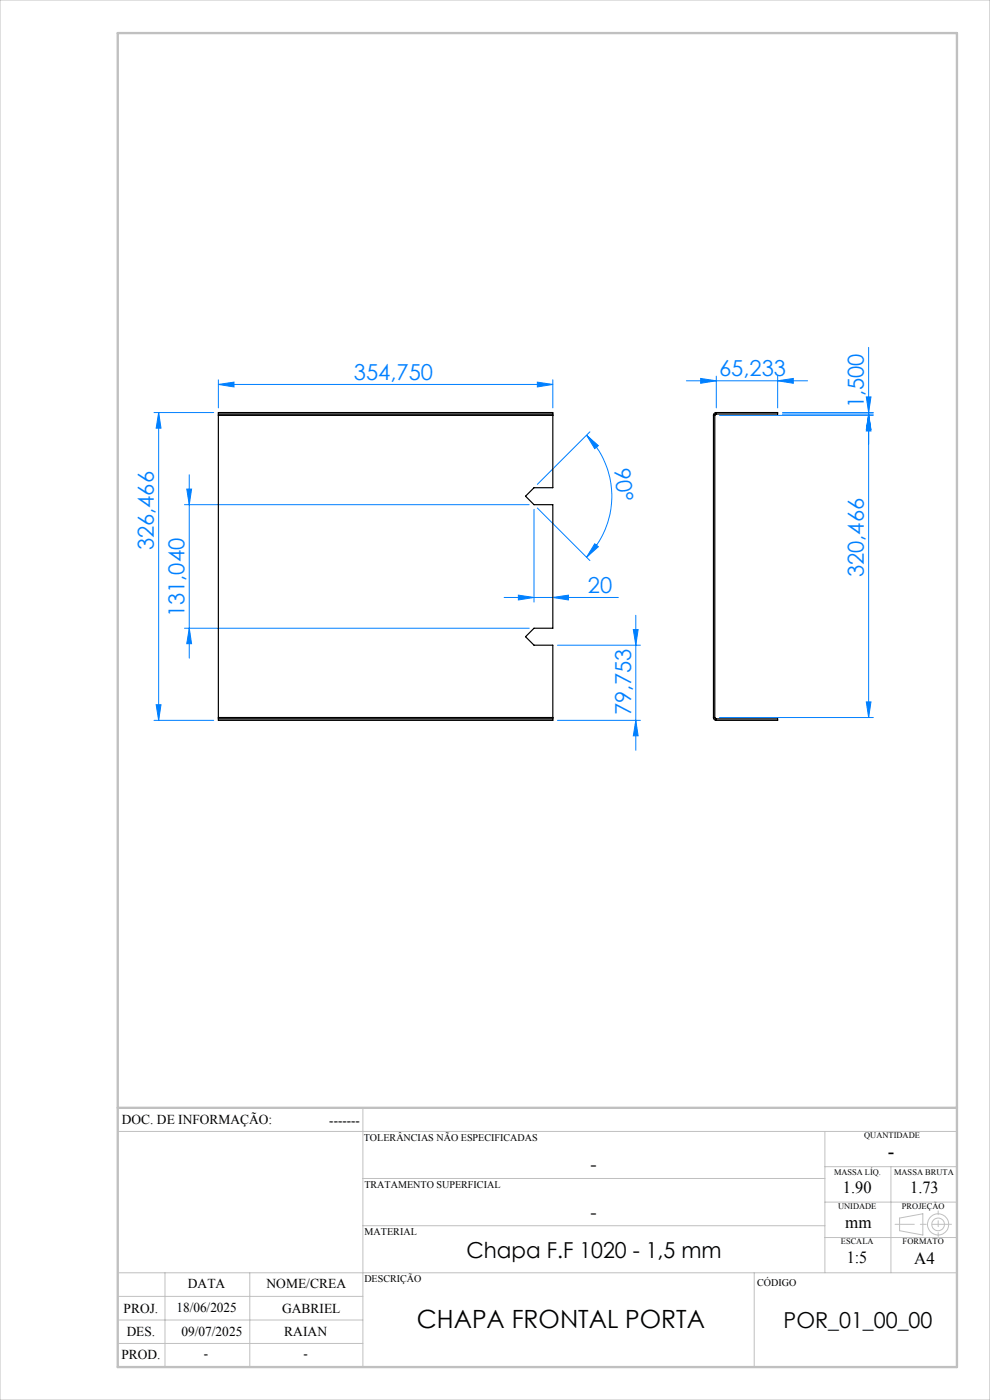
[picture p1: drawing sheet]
<svg xmlns="http://www.w3.org/2000/svg" width="210mm" height="297mm" viewBox="0 0 210 297" stroke-linecap="round" stroke-linejoin="round" font-family="sans-serif">
<g fill="none" stroke="#c0c0c0" stroke-width=".21">
<path d="M0 0h210v297h-210zM77 235v55M25 240h178M77 250h98M175 240v30M175 255h28M175 247.5h28M189 247.5v22.5M190.8 258.4l5-.9v4.5l-5-.9zM25 275h52M25 270h178M35 270v20"/>
<path d="M53 270v20M77 260h98M160 270v20M175 262.5h28M25 285h52M25 280h52"/>
<circle cx="199" cy="259.7" r="1.34"/>
<circle cx="199" cy="259.7" r="2.25"/>
</g>
<g fill="none" stroke="#0080ff" stroke-width=".21">
<path d="M151.9 79.8v6.7M165 79.8v6.7M184.3 73.7v78.5M32.7 87.5h12.6M33.7 87.5l.4 3.3h-1zM33.7 87.5v65.3M46.3 81.6l3.3-.5v1zM46.3 80.6v5.9M46.3 81.6h71M114 81.1l3.3 .5-3.3 .5zM117.3 80.6v5.9M124.4 92.3l2.5 2.2-.7 .7z"/>
<path d="M124.4 92.3a18.3 18.3 0 0 1 0 25.9M125.1 91.6l-11.1 11.2M145.6 80.8h25.7M148.6 80.3l3.3 .5-3.3 .5zM152.6 88.1h32.6M165 80.8l3.3-.5v1zM166 87.5h19.2M166 87.8h19.2M183.8 84.2h.9l-.4 3.3zM184.3 88.1l.4 3.3h-.9zM184.3 87.8l.4 3.3h-.9zM39.1 107.1h73.2"/>
<path d="M39.6 103.7h1l-.5 3.4zM40.1 100.7v38.9M113.3 108.1v19.6M114 107.8l11.1 11.1M126.2 115.4l.7 .6-2.5 2.2zM39.1 133.3h73.2M40.1 133.3l.5 3.3h-1zM106.9 126.7h24.3M110 126.3l3.3 .4-3.3 .6zM117.3 126.7l3.3-.4v1zM118.3 136.9h17.6M134.3 133.6h1.1l-.5 3.3z"/>
<path d="M134.9 130.5v28.7M32.7 152.8h12.6M33.1 149.5h1l-.4 3.3zM118.3 152.8h17.6M134.9 152.8l.5 3.3h-1.1zM152.6 152.2h32.6M183.8 148.9h.9l-.4 3.3z"/>
</g>
<path d="M201.8 259.7h-11.9" fill="none" stroke="#c0c0c0" stroke-width=".21" stroke-dasharray="15.2 1.3 1.3 1.3" stroke-dashoffset="11.2"/>
<path d="M199 256.9v5.4" fill="none" stroke="#c0c0c0" stroke-width=".21" stroke-dasharray="15.2 1.3 1.3 1.3" stroke-dashoffset="14.4"/>
<path d="M25 7h178v283h-178zM25 235h178" fill="none" stroke="#c0c0c0" stroke-width=".5"/>
<g fill="#0080ff">
<path d="M126.2 115.4l.7 .6-2.5 2.2zM124.4 92.3l2.5 2.2-.7 .7z"/>
<path d="M165 80.8l3.3-.5v1zM148.6 80.3l3.3 .5-3.3 .5z"/>
<path d="M117.3 126.7l3.3-.4v1zM110 126.3l3.3 .4-3.3 .6zM114 81.1l3.3 .5-3.3 .5zM46.3 81.6l3.3-.5v1z"/>
<path d="M134.9 152.8l.5 3.3h-1.1zM134.3 133.6h1.1l-.5 3.3z"/>
<path d="M40.1 133.3l.5 3.3h-1zM39.6 103.7h1l-.5 3.4z"/>
<path d="M33.7 87.5l.4 3.3h-1zM33.1 149.5h1l-.4 3.3zM184.3 88.1l.4 3.3h-.9zM183.8 148.9h.9l-.4 3.3zM183.8 84.2h.9l-.4 3.3zM184.3 87.8l.4 3.3h-.9z"/>
</g>
<g fill="none" stroke="#000" stroke-width=".25">
<path d="M46.3 87.8v.3M46.3 87.8v-.3h71v.3M46.3 88.1v64.1M46.3 87.8h71M46.3 88.1h71M117.3 87.8v.3M117.3 88.1v15.4h-4l-1.8 1.8 1.8 1.8h4v26.2h-4l-1.8 1.8 1.8 1.8h4v15.3M151.3 88.1h.3M151.3 88.1v64.1M151.6 88.1v64.1M151.9 87.5a.6 .6 0 0 0-.6 .6M151.9 87.8l-.3 .3"/>
<path d="M151.9 87.5h13.1v.3h-13.1M151.9 87.5v.3M46.3 152.2v.3M46.3 152.5v.3h71v-.3M46.3 152.5h71M46.3 152.2h71M117.3 152.2v.3M151.3 152.2a.6 .6 0 0 0 .6 .6M151.3 152.2h.3M151.6 152.2l.3 .3M151.9 152.5h13.1v.3h-13.1M151.9 152.5v.3"/>
</g>
<text font-size="5.3" x="88.4" y="281.7">CHAPA FRONTAL PORTA</text>
<g font-size="4.7" fill="#0080ff">
<text x="75.1" y="80.5">354,750</text>
<text x="152.5" y="79.8">65,233</text>
<text x="183.3" y="86.6" transform="rotate(-90 183.3 86.6)">1,500</text>
<text x="130.2" y="99.4" transform="rotate(83 130.2 99.4)">90°</text>
<text x="32.7" y="116.8" transform="rotate(-90 32.7 116.8)">326,466</text>
<text x="124.7" y="125.7">20</text>
<text x="183.3" y="122.4" transform="rotate(-90 183.3 122.4)">320,466</text>
<text x="39.1" y="130.9" transform="rotate(-90 39.1 130.9)">131,040</text>
<text x="133.9" y="151.8" transform="rotate(-90 133.9 151.8)">79,753</text>
</g>
<g font-size="4.7">
<text x="99" y="266.8">Chapa F.F 1020 - 1,5 mm</text>
<text x="166.2" y="281.7">POR_01_00_00</text>
</g>
<text font-size="4.3" x="188.3" y="245.8">-</text>
<g font-size="4">
<text x="125.2" y="248.4">-</text>
<text x="125.2" y="258.6">-</text>
</g>
<g font-size="3.6">
<text x="178.8" y="253.1">1.90</text>
<text x="193.1" y="253.1">1.73</text>
<text x="179.3" y="260.6">mm</text>
<text x="179.6" y="267.9">1:5</text>
<text x="193.9" y="268.1">A4</text>
</g>
<g font-size="2.9">
<text x="25.9" y="238.4">DOC. DE INFORMAÇÃO:</text>
<text x="69.8" y="238.6">-------</text>
<text x="39.9" y="273.2">DATA</text>
<text x="56.5" y="273.2">NOME/CREA</text>
<text x="26.2" y="278.6">PROJ.</text>
<text x="37.4" y="278.2">18/06/2025</text>
<text x="59.8" y="278.6">GABRIEL</text>
<text x="26.9" y="283.4">DES.</text>
<text x="38.5" y="283.4">09/07/2025</text>
<text x="60.3" y="283.4">RAIAN</text>
<text x="25.7" y="288.3">PROD.</text>
<text x="43.3" y="288">-</text>
<text x="64.4" y="288">-</text>
</g>
<g font-size="2.2">
<text x="77.2" y="242.1">TOLERÂNCIAS NÃO ESPECIFICADAS</text>
<text x="77.3" y="251.9">TRATAMENTO SUPERFICIAL</text>
<text x="77.3" y="261.9">MATERIAL</text>
<text x="77.3" y="272.1">DESCRIÇÃO</text>
<text x="160.6" y="272.8">CÓDIGO</text>
</g>
<g font-size="1.8">
<text x="183.3" y="241.4">QUANTIDADE</text>
<text x="176.9" y="249.2">MASSA LÍQ.</text>
<text x="189.7" y="249.2">MASSA BRUTA</text>
<text x="177.8" y="256.5">UNIDADE</text>
<text x="191.3" y="256.5">PROJEÇÃO</text>
<text x="178.4" y="264">ESCALA</text>
<text x="191.5" y="264">FORMATO</text>
</g>
</svg>
